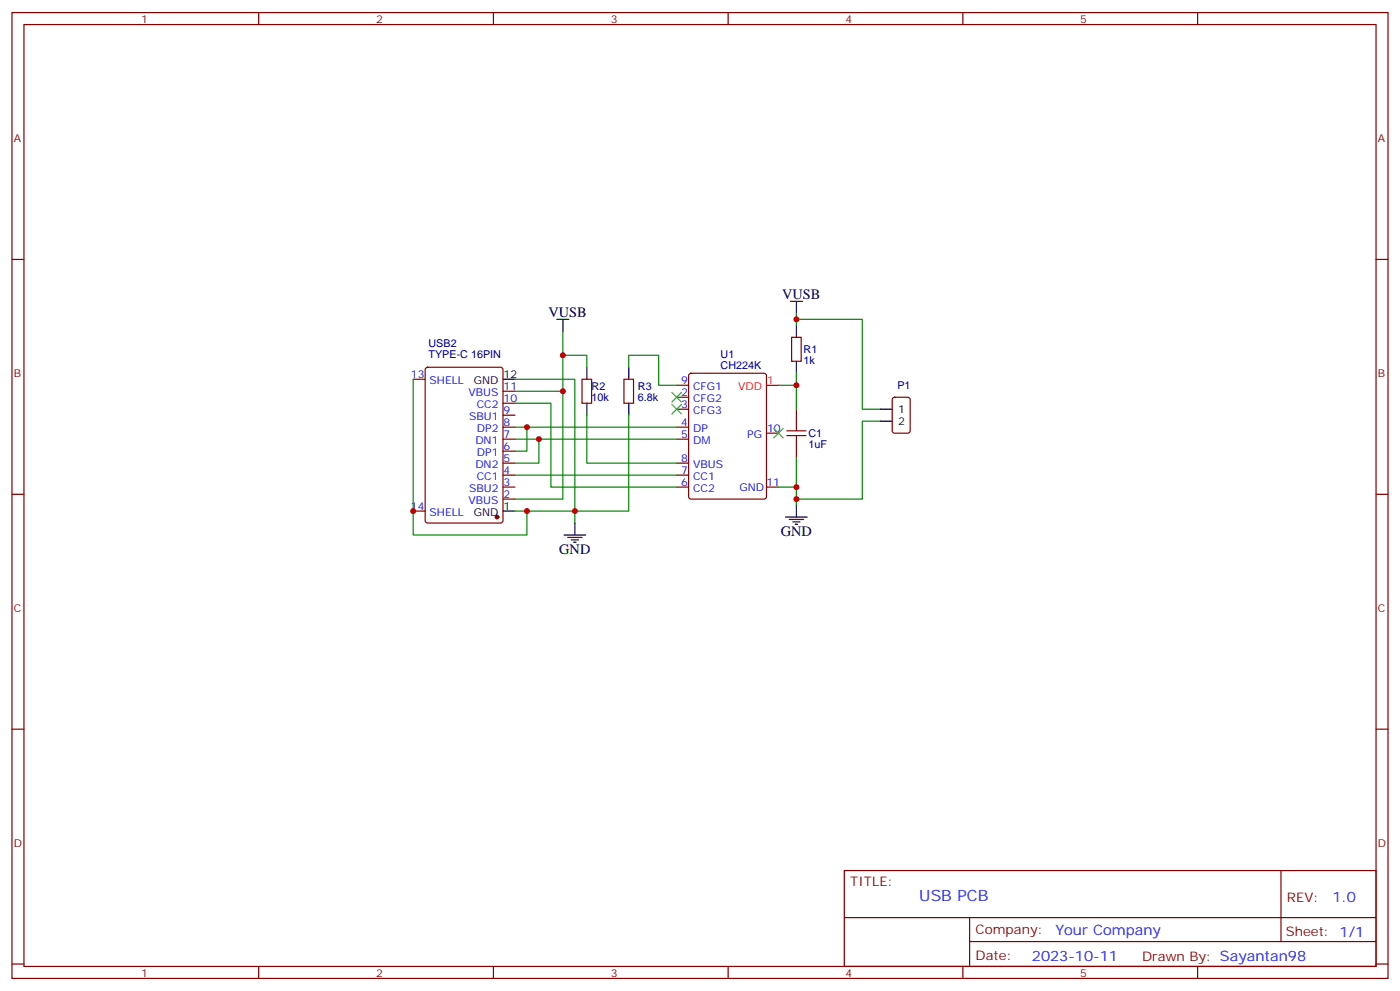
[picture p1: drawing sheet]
<svg xmlns="http://www.w3.org/2000/svg" width="412mm" height="292mm" viewBox="0 0 412 292" stroke-linecap="round" stroke-linejoin="round" font-family="sans-serif">
<g fill="none" stroke="#870000" stroke-width=".35">
<path d="M3.5 3.7h405.4v284.3h-405.4zM7.1 7.2h398.2v277.3h-398.2zM76.2 3.7v3.5M145.3 3.7v3.5M214.5 3.7v3.5M283.6 3.7v3.5M352.8 3.7v3.5M3.5 76.4h3.6M405.3 76.4h3.6M233.2 99.3h2.8v7.1h-2.8zM121.7 111.7h3.5M125.5 108.3l.4-.2h21.6l.6 .5 .1 44.7-.5 .6-21.8 .1-.6-.5-.1-44.7z"/>
<path d="M148.2 118.7h3.5M148.2 115.2h3.5M171.4 111.7h2.9v7h-2.9zM183.8 111.7h2.8v7h-2.8zM199.3 116.9h3.5M199.3 113.4h3.5M203.1 110.1l.5-.2h21.5l.6 .4 .1 35.9-.5 .7h-21.7l-.7-.4-.1-35.9zM263.1 117.2l.4-.3h3.9l.7 .5v9.4l-.5 .7h-4.1l-.6-.4-.1-9.4zM148.2 139.9h3.5M148.2 136.3h3.5M148.2 132.8h3.5M148.2 129.3h3.5"/>
<path d="M148.2 125.8h3.5M148.2 122.2h3.5M199.3 139.9h3.5M199.3 136.3h3.5M199.3 129.3h3.5M199.3 125.8h3.5M199.3 120.5h3.5M225.8 127.5h3.5M234.6 120.5v3.5M234.6 131.1v3.5M3.5 145.5h3.6M121.7 150.5h3.5"/>
<path d="M148.2 146.9h3.5M148.2 143.4h3.5M199.3 143.4h3.5M225.8 143.4h3.5M405.3 145.5h3.6M3.5 214.7h3.6M405.3 214.7h3.6M248.7 256.3h156.6v28.2h-156.6zM377.3 256.3v20.9M248.7 270.1h156.5M285.6 277.2h119.6M285.6 270.1v14.2"/>
<path d="M3.5 283.8h3.6M76.2 284.5v3.5M145.3 284.5v3.5M214.5 284.5v3.5M283.6 284.5v3.5M352.8 284.5v3.5M405.3 283.8h3.6"/>
</g>
<circle cx="146.4" cy="152.2" r=".53" fill="#870000" stroke="#870000" stroke-width=".35"/>
<g fill="none" stroke="#000" stroke-width=".35">
<path d="M164 94h3.6M165.8 94v3.5M232.8 88.7h3.6M234.6 88.7v3.6M234.6 95.8v3.5M148.2 111.7h3.5M172.9 108.1v3.6M172.9 118.7v3.5M185.2 108.1v3.6M185.2 118.7v3.5M234.6 106.4v3.5M259.3 120.5h3.5"/>
<path d="M259.3 124h3.5M148.2 150.5h3.5M166.2 157.5h6.3M167.2 158.2h4.2M168.3 158.9h2.1M169 159.6h.7M169.3 154v3.5M231.4 152.2h6.4M232.5 152.9h4.2M233.5 153.6h2.2M234.2 154.3h.7M234.6 148.7v3.5"/>
</g>
<path d="M225.8 113.4h3.5" fill="none" stroke="#f00" stroke-width=".35"/>
<g fill="none" stroke="#008700" stroke-width=".35">
<path d="M165.8 97.5v17.7M234.6 94h19.4v26.5h5.3M234.6 92.3v3.5M121.7 111.7v45.8h33.5v-7M151.7 118.7h10.6v24.7h37M151.7 115.2h14.1v31.7h-14.1M151.7 111.7h17.6v38.8h-17.6M165.8 104.6h7.1v3.5M185.2 108.1v-3.5h8.8v8.8h5.3M234.6 109.9v3.5h-5.3M234.6 113.4v7.1M151.7 125.8h3.5v7h-3.5"/>
<path d="M151.7 129.3h7v7h-7M151.7 139.9h47.6M155.2 125.8h44.1M158.7 129.3h40.6M172.9 122.2v14.1h26.4M185.2 122.2v28.3h-15.9v3.5M234.6 134.6v8.8M259.3 124h-5.3v22.9h-19.4M229.3 143.4h5.3v5.3"/>
</g>
<path d="M231.8 128.2h5.6M231.8 126.8h5.6M234.6 124v2.8M234.6 128.2v2.9" fill="none" stroke="#a10000" stroke-width=".35"/>
<path d="M197.9 115.5l2.8 2.9M197.9 119.1l2.8 2.8M200.7 115.5l-2.8 2.9M200.7 119.1l-2.8 2.8M227.9 126.1l2.8 2.8M230.7 126.1l-2.8 2.8" fill="none" stroke="#3c3" stroke-width=".35"/>
<g fill="#c00">
<circle cx="155.2" cy="125.8" r=".88"/>
<circle cx="158.8" cy="129.3" r=".88"/>
<circle cx="165.8" cy="115.2" r=".88"/>
<circle cx="169.3" cy="150.5" r=".88"/>
<circle cx="234.6" cy="113.4" r=".88"/>
<circle cx="234.6" cy="143.4" r=".88"/>
<circle cx="165.8" cy="104.6" r=".88"/>
<circle cx="234.6" cy="94" r=".88"/>
<circle cx="234.6" cy="146.9" r=".88"/>
<circle cx="155.2" cy="150.5" r=".88"/>
<circle cx="121.7" cy="150.5" r=".88"/>
</g>
<text font-size="4.6" fill="#00f" x="270.8" y="265.3">USB PCB</text>
<g font-size="4.2">
<text x="230.4" y="88">VUSB</text>
<text x="161.6" y="93.3">VUSB</text>
<text x="230" y="157.9">GND</text>
<text x="164.7" y="163.2">GND</text>
</g>
<g font-size="4.2" fill="#00f">
<text x="392.5" y="265.6">1.0</text>
<text x="310.9" y="275.1">Your Company</text>
<text x="304" y="282.9">2023-10-11</text>
</g>
<g font-size="3.9" fill="#800">
<text x="250.5" y="260.9">TITLE:</text>
<text x="379.1" y="265.6">REV:</text>
<text x="287.4" y="275.1">Company:</text>
<text x="378.7" y="275.7">Sheet: 1/1</text>
<text x="287.4" y="282.8">Date:</text>
<text x="336.4" y="282.8">Drawn By: Sayantan98</text>
</g>
<g font-size="3.2" fill="#800">
<text x="41.6" y="6.7">1</text>
<text x="110.8" y="6.7">2</text>
<text x="179.9" y="6.7">3</text>
<text x="249.1" y="6.7">4</text>
<text x="318.2" y="6.7">5</text>
<text x="4.1" y="41.8">A</text>
<text x="405.9" y="41.8">A</text>
<text x="4.1" y="110.9">B</text>
<text x="405.9" y="110.9">B</text>
<text x="4.1" y="180.1">C</text>
<text x="405.9" y="180.1">C</text>
<text x="4.1" y="249.2">D</text>
<text x="405.9" y="249.2">D</text>
<text x="41.6" y="287.5">1</text>
<text x="110.8" y="287.5">2</text>
<text x="179.9" y="287.5">3</text>
<text x="249.1" y="287.5">4</text>
<text x="318.2" y="287.5">5</text>
</g>
<g font-size="3.2" fill="#000080">
<text x="126.2" y="105.4">TYPE-C 16PIN</text>
<text x="126.2" y="102.2">USB2</text>
<text x="212.3" y="105.5">U1</text>
<text x="236.7" y="107.1">1k</text>
<text x="236.7" y="104">R1</text>
<text x="212.3" y="108.7">CH224K</text>
<text x="174.3" y="118.1">10k</text>
<text x="174.3" y="114.8">R2</text>
<text x="187.9" y="118.1">6.8k</text>
<text x="187.9" y="114.8">R3</text>
<text x="264.3" y="114.6">P1</text>
<text x="238.1" y="131.9">1uF</text>
<text x="238.1" y="128.6">C1</text>
</g>
<g font-size="3.2" fill="#00f">
<text x="121" y="111.3">13</text>
<text x="126.5" y="113.1">SHELL</text>
<text x="200.7" y="113.1">9</text>
<text x="138" y="116.6">VBUS</text>
<text x="148.3" y="118.4">10</text>
<text x="148.3" y="114.8">11</text>
<text x="200.7" y="116.6">2</text>
<text x="204.2" y="118.4">CFG2</text>
<text x="204.2" y="114.8">CFG1</text>
<text x="138.2" y="123.6">SBU1</text>
<text x="140.4" y="120.1">CC2</text>
<text x="148.3" y="125.4">8</text>
<text x="148.3" y="121.9">9</text>
<text x="200.7" y="120.1">3</text>
<text x="200.7" y="125.4">4</text>
<text x="204.2" y="121.9">CFG3</text>
<text x="140" y="130.7">DN1</text>
<text x="140.5" y="127.2">DP2</text>
<text x="148.3" y="128.9">7</text>
<text x="200.7" y="128.9">5</text>
<text x="204.2" y="127.2">DP</text>
<text x="204.2" y="130.7">DM</text>
<text x="220.1" y="128.9">PG</text>
<text x="226" y="127.2">10</text>
<text x="140" y="137.8">DN2</text>
<text x="140.5" y="134.2">DP1</text>
<text x="148.3" y="136">5</text>
<text x="148.3" y="132.5">6</text>
<text x="200.7" y="136">8</text>
<text x="204.2" y="137.8">VBUS</text>
<text x="140.4" y="141.3">CC1</text>
<text x="148.3" y="143.1">3</text>
<text x="148.3" y="139.5">4</text>
<text x="200.7" y="143.1">6</text>
<text x="200.7" y="139.5">7</text>
<text x="204.2" y="141.3">CC1</text>
<text x="225.8" y="143.1">11</text>
<text x="138" y="148.3">VBUS</text>
<text x="138.2" y="144.8">SBU2</text>
<text x="148.3" y="146.6">2</text>
<text x="204.2" y="144.8">CC2</text>
<text x="217.8" y="144.5">GND</text>
<text x="121" y="150.1">14</text>
<text x="126.5" y="151.9">SHELL</text>
</g>
<g font-size="3.2">
<text x="139.6" y="113.1">GND</text>
<text x="148.3" y="111.3">12</text>
<text x="264.6" y="121.5">1</text>
<text x="264.6" y="125.1">2</text>
<text x="139.6" y="151.9">GND</text>
<text x="148.3" y="150.1">1</text>
</g>
<g font-size="3.2" fill="#f00">
<text x="226" y="113.1">1</text>
<text x="217.4" y="114.8">VDD</text>
</g>
</svg>
